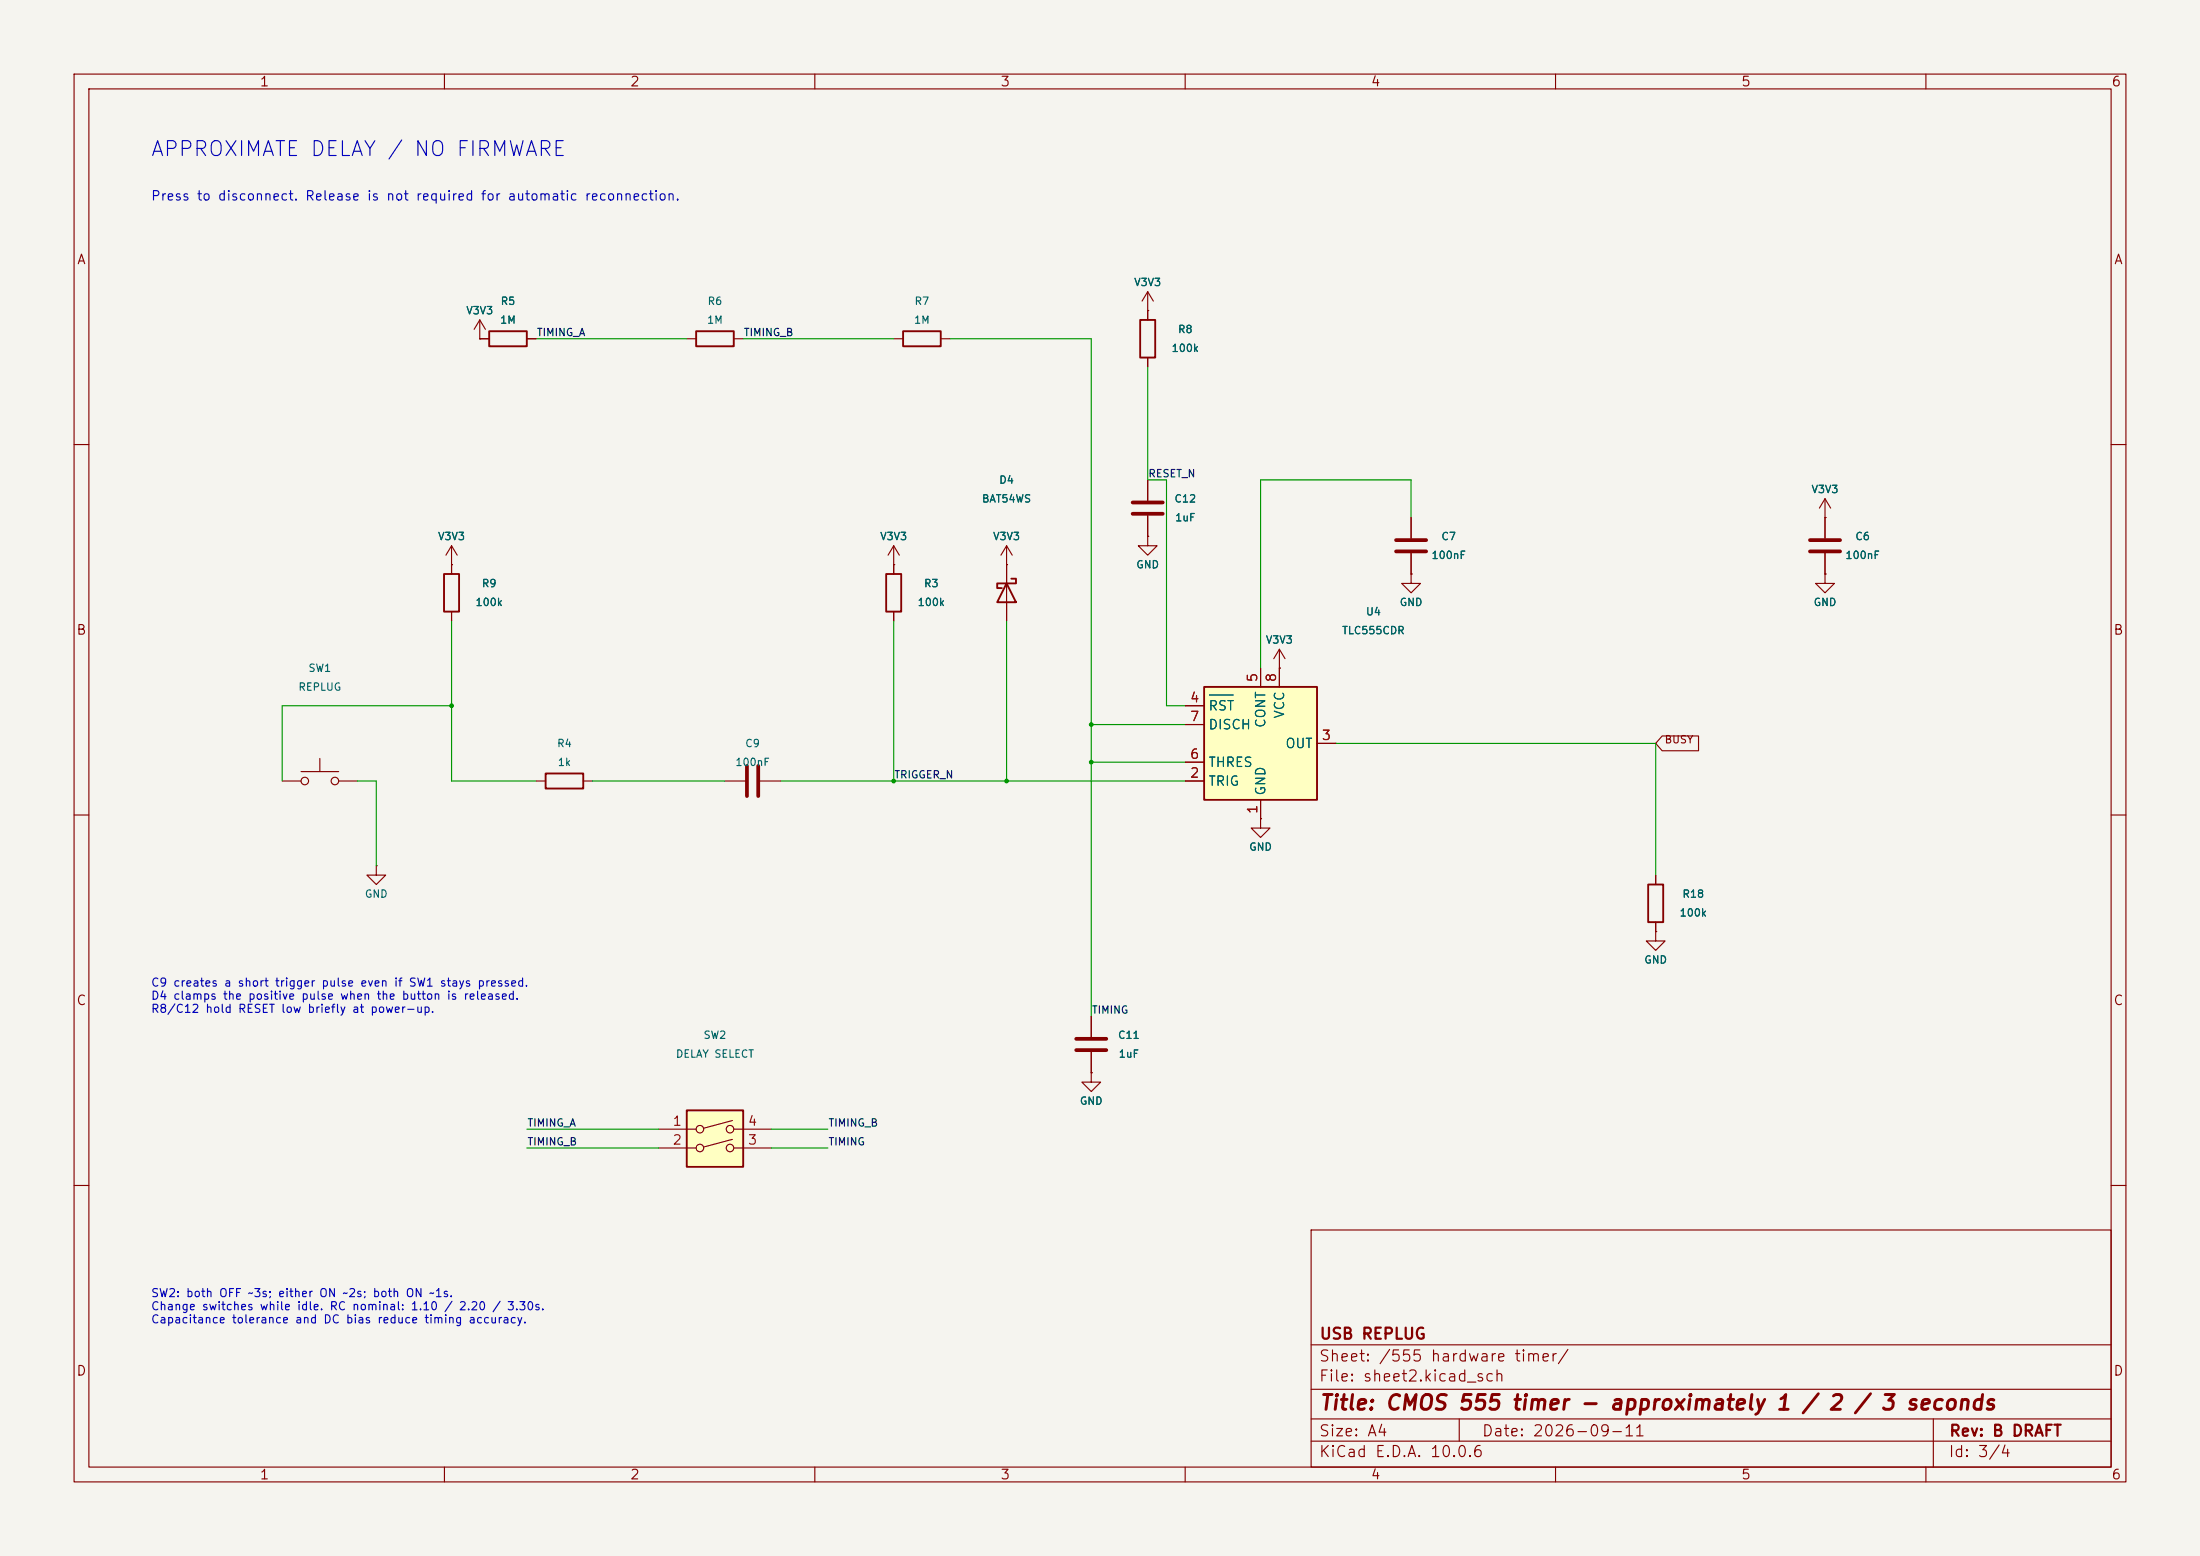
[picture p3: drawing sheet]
(kicad_sch (version 20250114) (generator "eeschema") (paper "A4") (title_block (title "CMOS 555 timer - approximately 1 / 2 / 3 seconds") (date "2026-09-11") (rev "B DRAFT") (company "USB REPLUG")) (lib_symbols (symbol "Timer:TLC555xD" (exclude_from_sim no) (in_bom yes) (on_board yes) (in_pos_files yes) (duplicate_pin_numbers_are_jumpers no) (symbol "TLC555xD_0_0" (pin power_in line (at 0 -10.16 90) (length 2.54) (name "GND" (effects (font (size 1.27 1.27)))) (number "1" (effects (font (size 1.27 1.27))))) (pin power_in line (at 2.54 10.16 270) (length 2.54) (name "VCC" (effects (font (size 1.27 1.27)))) (number "8" (effects (font (size 1.27 1.27)))))) (symbol "TLC555xD_0_1" (rectangle (start -7.62 7.62) (end 7.62 -7.62) (stroke (width 0.254) (type default)) (fill (type background)))) (symbol "TLC555xD_1_1" (pin input line (at -10.16 -5.08 0) (length 2.54) (name "TRIG" (effects (font (size 1.27 1.27)))) (number "2" (effects (font (size 1.27 1.27))))) (pin output line (at 10.16 0 180) (length 2.54) (name "OUT" (effects (font (size 1.27 1.27)))) (number "3" (effects (font (size 1.27 1.27))))) (pin input line (at -10.16 5.08 0) (length 2.54) (name "~{RST}" (effects (font (size 1.27 1.27)))) (number "4" (effects (font (size 1.27 1.27))))) (pin passive line (at 0 10.16 270) (length 2.54) (name "CONT" (effects (font (size 1.27 1.27)))) (number "5" (effects (font (size 1.27 1.27))))) (pin input line (at -10.16 -2.54 0) (length 2.54) (name "THRES" (effects (font (size 1.27 1.27)))) (number "6" (effects (font (size 1.27 1.27))))) (pin input line (at -10.16 2.54 0) (length 2.54) (name "DISCH" (effects (font (size 1.27 1.27)))) (number "7" (effects (font (size 1.27 1.27)))))) (embedded_fonts no) (property "Reference" "U" (at -10.16 8.89 0) (show_name no) (do_not_autoplace no) (effects (font (size 1.27 1.27)) (justify left))) (property "Value" "TLC555xD" (at 2.54 8.89 0) (show_name no) (do_not_autoplace no) (effects (font (size 1.27 1.27)) (justify left))) (property "Footprint" "Package_SO:SOIC-8_3.9x4.9mm_P1.27mm" (at 0 -24.13 0) (show_name no) (do_not_autoplace no) (hide yes) (effects (font (size 1.27 1.27)))) (property "Datasheet" "http://www.ti.com/lit/ds/symlink/tlc555.pdf" (at 0 -26.67 0) (show_name no) (do_not_autoplace no) (hide yes) (effects (font (size 1.27 1.27)))) (property "Description" "Single LinCMOS Timer, 555 compatible, SOIC-8" (at 0 -21.59 0) (show_name no) (do_not_autoplace no) (hide yes) (effects (font (size 1.27 1.27)))) (property "ki_keywords" "single timer 555" (at 0 0 0) (show_name no) (do_not_autoplace no) (hide yes) (effects (font (size 1.27 1.27)))) (property "ki_fp_filters" "SOIC*3.9x4.9mm*P1.27mm*" (at 0 0 0) (show_name no) (do_not_autoplace no) (hide yes) (effects (font (size 1.27 1.27))))) (symbol "Switch:SW_Push" (pin_numbers (hide yes)) (pin_names (offset 1.016) (hide yes)) (exclude_from_sim no) (in_bom yes) (on_board yes) (in_pos_files yes) (duplicate_pin_numbers_are_jumpers no) (property "Reference" "SW" (at 1.27 2.54 0) (show_name no) (do_not_autoplace no) (effects (font (size 1.27 1.27)) (justify left))) (property "Value" "SW_Push" (at 0 -1.524 0) (show_name no) (do_not_autoplace no) (effects (font (size 1.27 1.27)))) (property "Footprint" "" (at 0 5.08 0) (show_name no) (do_not_autoplace no) (hide yes) (effects (font (size 1.27 1.27)))) (property "Datasheet" "" (at 0 5.08 0) (show_name no) (do_not_autoplace no) (hide yes) (effects (font (size 1.27 1.27)))) (property "Description" "Push button switch, generic, two pins" (at 0 0 0) (show_name no) (do_not_autoplace no) (hide yes) (effects (font (size 1.27 1.27)))) (property "ki_keywords" "switch normally-open pushbutton push-button" (at 0 0 0) (show_name no) (do_not_autoplace no) (hide yes) (effects (font (size 1.27 1.27)))) (symbol "SW_Push_0_1" (circle (center -2.032 0) (radius 0.508) (stroke (width 0) (type default)) (fill (type none))) (polyline (pts (xy 0 1.27) (xy 0 3.048)) (stroke (width 0) (type default)) (fill (type none))) (circle (center 2.032 0) (radius 0.508) (stroke (width 0) (type default)) (fill (type none))) (polyline (pts (xy 2.54 1.27) (xy -2.54 1.27)) (stroke (width 0) (type default)) (fill (type none))) (pin passive line (at -5.08 0 0) (length 2.54) (name "1" (effects (font (size 1.27 1.27)))) (number "1" (effects (font (size 1.27 1.27))))) (pin passive line (at 5.08 0 180) (length 2.54) (name "2" (effects (font (size 1.27 1.27)))) (number "2" (effects (font (size 1.27 1.27)))))) (embedded_fonts no)) (symbol "Device:R" (pin_numbers (hide yes)) (pin_names (offset 0)) (exclude_from_sim no) (in_bom yes) (on_board yes) (in_pos_files yes) (duplicate_pin_numbers_are_jumpers no) (property "Reference" "R" (at 2.032 0 90) (show_name no) (do_not_autoplace no) (effects (font (size 1.27 1.27)))) (property "Value" "R" (at 0 0 90) (show_name no) (do_not_autoplace no) (effects (font (size 1.27 1.27)))) (property "Footprint" "" (at -1.778 0 90) (show_name no) (do_not_autoplace no) (hide yes) (effects (font (size 1.27 1.27)))) (property "Datasheet" "" (at 0 0 0) (show_name no) (do_not_autoplace no) (hide yes) (effects (font (size 1.27 1.27)))) (property "Description" "Resistor" (at 0 0 0) (show_name no) (do_not_autoplace no) (hide yes) (effects (font (size 1.27 1.27)))) (property "ki_keywords" "R res resistor" (at 0 0 0) (show_name no) (do_not_autoplace no) (hide yes) (effects (font (size 1.27 1.27)))) (property "ki_fp_filters" "R_*" (at 0 0 0) (show_name no) (do_not_autoplace no) (hide yes) (effects (font (size 1.27 1.27)))) (symbol "R_0_1" (rectangle (start -1.016 -2.54) (end 1.016 2.54) (stroke (width 0.254) (type default)) (fill (type none)))) (symbol "R_1_1" (pin passive line (at 0 3.81 270) (length 1.27) (name "" (effects (font (size 1.27 1.27)))) (number "1" (effects (font (size 1.27 1.27))))) (pin passive line (at 0 -3.81 90) (length 1.27) (name "" (effects (font (size 1.27 1.27)))) (number "2" (effects (font (size 1.27 1.27)))))) (embedded_fonts no)) (symbol "Device:C" (pin_numbers (hide yes)) (pin_names (offset 0.254)) (exclude_from_sim no) (in_bom yes) (on_board yes) (in_pos_files yes) (duplicate_pin_numbers_are_jumpers no) (property "Reference" "C" (at 0.635 2.54 0) (show_name no) (do_not_autoplace no) (effects (font (size 1.27 1.27)) (justify left))) (property "Value" "C" (at 0.635 -2.54 0) (show_name no) (do_not_autoplace no) (effects (font (size 1.27 1.27)) (justify left))) (property "Footprint" "" (at 0.9652 -3.81 0) (show_name no) (do_not_autoplace no) (hide yes) (effects (font (size 1.27 1.27)))) (property "Datasheet" "" (at 0 0 0) (show_name no) (do_not_autoplace no) (hide yes) (effects (font (size 1.27 1.27)))) (property "Description" "Unpolarized capacitor" (at 0 0 0) (show_name no) (do_not_autoplace no) (hide yes) (effects (font (size 1.27 1.27)))) (property "ki_keywords" "cap capacitor" (at 0 0 0) (show_name no) (do_not_autoplace no) (hide yes) (effects (font (size 1.27 1.27)))) (property "ki_fp_filters" "C_*" (at 0 0 0) (show_name no) (do_not_autoplace no) (hide yes) (effects (font (size 1.27 1.27)))) (symbol "C_0_1" (polyline (pts (xy -2.032 0.762) (xy 2.032 0.762)) (stroke (width 0.508) (type default)) (fill (type none))) (polyline (pts (xy -2.032 -0.762) (xy 2.032 -0.762)) (stroke (width 0.508) (type default)) (fill (type none)))) (symbol "C_1_1" (pin passive line (at 0 3.81 270) (length 2.794) (name "" (effects (font (size 1.27 1.27)))) (number "1" (effects (font (size 1.27 1.27))))) (pin passive line (at 0 -3.81 90) (length 2.794) (name "" (effects (font (size 1.27 1.27)))) (number "2" (effects (font (size 1.27 1.27)))))) (embedded_fonts no)) (symbol "Device:D_Schottky" (pin_numbers (hide yes)) (pin_names (offset 1.016) (hide yes)) (exclude_from_sim no) (in_bom yes) (on_board yes) (in_pos_files yes) (duplicate_pin_numbers_are_jumpers no) (property "Reference" "D" (at 0 2.54 0) (show_name no) (do_not_autoplace no) (effects (font (size 1.27 1.27)))) (property "Value" "D_Schottky" (at 0 -2.54 0) (show_name no) (do_not_autoplace no) (effects (font (size 1.27 1.27)))) (property "Footprint" "" (at 0 0 0) (show_name no) (do_not_autoplace no) (hide yes) (effects (font (size 1.27 1.27)))) (property "Datasheet" "" (at 0 0 0) (show_name no) (do_not_autoplace no) (hide yes) (effects (font (size 1.27 1.27)))) (property "Description" "Schottky diode" (at 0 0 0) (show_name no) (do_not_autoplace no) (hide yes) (effects (font (size 1.27 1.27)))) (property "ki_keywords" "diode Schottky" (at 0 0 0) (show_name no) (do_not_autoplace no) (hide yes) (effects (font (size 1.27 1.27)))) (property "ki_fp_filters" "TO-???* *_Diode_* *SingleDiode* D_*" (at 0 0 0) (show_name no) (do_not_autoplace no) (hide yes) (effects (font (size 1.27 1.27)))) (symbol "D_Schottky_0_1" (polyline (pts (xy -1.905 0.635) (xy -1.905 1.27) (xy -1.27 1.27) (xy -1.27 -1.27) (xy -0.635 -1.27) (xy -0.635 -0.635)) (stroke (width 0.254) (type default)) (fill (type none))) (polyline (pts (xy 1.27 1.27) (xy 1.27 -1.27) (xy -1.27 0) (xy 1.27 1.27)) (stroke (width 0.254) (type default)) (fill (type none))) (polyline (pts (xy 1.27 0) (xy -1.27 0)) (stroke (width 0) (type default)) (fill (type none)))) (symbol "D_Schottky_1_1" (pin passive line (at -3.81 0 0) (length 2.54) (name "K" (effects (font (size 1.27 1.27)))) (number "1" (effects (font (size 1.27 1.27))))) (pin passive line (at 3.81 0 180) (length 2.54) (name "A" (effects (font (size 1.27 1.27)))) (number "2" (effects (font (size 1.27 1.27)))))) (embedded_fonts no)) (symbol "Switch:SW_DIP_x02" (pin_names (offset 0) (hide yes)) (exclude_from_sim no) (in_bom yes) (on_board yes) (in_pos_files yes) (duplicate_pin_numbers_are_jumpers no) (property "Reference" "SW" (at 0 6.35 0) (show_name no) (do_not_autoplace no) (effects (font (size 1.27 1.27)))) (property "Value" "SW_DIP_x02" (at 0 -3.81 0) (show_name no) (do_not_autoplace no) (effects (font (size 1.27 1.27)))) (property "Footprint" "" (at 0 0 0) (show_name no) (do_not_autoplace no) (hide yes) (effects (font (size 1.27 1.27)))) (property "Datasheet" "" (at 0 0 0) (show_name no) (do_not_autoplace no) (hide yes) (effects (font (size 1.27 1.27)))) (property "Description" "2x DIP Switch, Single Pole Single Throw (SPST) switch, small symbol" (at 0 0 0) (show_name no) (do_not_autoplace no) (hide yes) (effects (font (size 1.27 1.27)))) (property "ki_keywords" "dip switch" (at 0 0 0) (show_name no) (do_not_autoplace no) (hide yes) (effects (font (size 1.27 1.27)))) (property "ki_fp_filters" "SW?DIP?x2*" (at 0 0 0) (show_name no) (do_not_autoplace no) (hide yes) (effects (font (size 1.27 1.27)))) (symbol "SW_DIP_x02_0_0" (circle (center -2.032 2.54) (radius 0.508) (stroke (width 0) (type default)) (fill (type none))) (circle (center -2.032 0) (radius 0.508) (stroke (width 0) (type default)) (fill (type none))) (polyline (pts (xy -1.524 2.667) (xy 2.3622 3.7084)) (stroke (width 0) (type default)) (fill (type none))) (polyline (pts (xy -1.524 0.127) (xy 2.3622 1.1684)) (stroke (width 0) (type default)) (fill (type none))) (circle (center 2.032 2.54) (radius 0.508) (stroke (width 0) (type default)) (fill (type none))) (circle (center 2.032 0) (radius 0.508) (stroke (width 0) (type default)) (fill (type none)))) (symbol "SW_DIP_x02_0_1" (rectangle (start -3.81 5.08) (end 3.81 -2.54) (stroke (width 0.254) (type default)) (fill (type background)))) (symbol "SW_DIP_x02_1_1" (pin passive line (at -7.62 2.54 0) (length 5.08) (name "" (effects (font (size 1.27 1.27)))) (number "1" (effects (font (size 1.27 1.27))))) (pin passive line (at -7.62 0 0) (length 5.08) (name "" (effects (font (size 1.27 1.27)))) (number "2" (effects (font (size 1.27 1.27))))) (pin passive line (at 7.62 0 180) (length 5.08) (name "" (effects (font (size 1.27 1.27)))) (number "3" (effects (font (size 1.27 1.27))))) (pin passive line (at 7.62 2.54 180) (length 5.08) (name "" (effects (font (size 1.27 1.27)))) (number "4" (effects (font (size 1.27 1.27)))))) (embedded_fonts no)) (symbol "power:VCC" (power global) (pin_numbers (hide yes)) (pin_names (offset 0) (hide yes)) (exclude_from_sim no) (in_bom yes) (on_board yes) (in_pos_files yes) (duplicate_pin_numbers_are_jumpers no) (property "Reference" "#PWR" (at 0 -3.81 0) (show_name no) (do_not_autoplace no) (hide yes) (effects (font (size 1.27 1.27)))) (property "Value" "VCC" (at 0 3.556 0) (show_name no) (do_not_autoplace no) (effects (font (size 1.27 1.27)))) (property "Footprint" "" (at 0 0 0) (show_name no) (do_not_autoplace no) (hide yes) (effects (font (size 1.27 1.27)))) (property "Datasheet" "" (at 0 0 0) (show_name no) (do_not_autoplace no) (hide yes) (effects (font (size 1.27 1.27)))) (property "Description" "Power symbol creates a global label with name \"VCC\"" (at 0 0 0) (show_name no) (do_not_autoplace no) (hide yes) (effects (font (size 1.27 1.27)))) (property "ki_keywords" "global power" (at 0 0 0) (show_name no) (do_not_autoplace no) (hide yes) (effects (font (size 1.27 1.27)))) (symbol "VCC_0_1" (polyline (pts (xy -0.762 1.27) (xy 0 2.54)) (stroke (width 0) (type default)) (fill (type none))) (polyline (pts (xy 0 2.54) (xy 0.762 1.27)) (stroke (width 0) (type default)) (fill (type none))) (polyline (pts (xy 0 0) (xy 0 2.54)) (stroke (width 0) (type default)) (fill (type none)))) (symbol "VCC_1_1" (pin power_in line (at 0 0 90) (length 0) (name "" (effects (font (size 1.27 1.27)))) (number "1" (effects (font (size 1.27 1.27)))))) (embedded_fonts no)) (symbol "power:GND" (power global) (pin_numbers (hide yes)) (pin_names (offset 0) (hide yes)) (exclude_from_sim no) (in_bom yes) (on_board yes) (in_pos_files yes) (duplicate_pin_numbers_are_jumpers no) (property "Reference" "#PWR" (at 0 -6.35 0) (show_name no) (do_not_autoplace no) (hide yes) (effects (font (size 1.27 1.27)))) (property "Value" "GND" (at 0 -3.81 0) (show_name no) (do_not_autoplace no) (effects (font (size 1.27 1.27)))) (property "Footprint" "" (at 0 0 0) (show_name no) (do_not_autoplace no) (hide yes) (effects (font (size 1.27 1.27)))) (property "Datasheet" "" (at 0 0 0) (show_name no) (do_not_autoplace no) (hide yes) (effects (font (size 1.27 1.27)))) (property "Description" "Power symbol creates a global label with name \"GND\" , ground" (at 0 0 0) (show_name no) (do_not_autoplace no) (hide yes) (effects (font (size 1.27 1.27)))) (property "ki_keywords" "global power" (at 0 0 0) (show_name no) (do_not_autoplace no) (hide yes) (effects (font (size 1.27 1.27)))) (symbol "GND_0_1" (polyline (pts (xy 0 0) (xy 0 -1.27) (xy 1.27 -1.27) (xy 0 -2.54) (xy -1.27 -1.27) (xy 0 -1.27)) (stroke (width 0) (type default)) (fill (type none)))) (symbol "GND_1_1" (pin power_in line (at 0 0 270) (length 0) (name "" (effects (font (size 1.27 1.27)))) (number "1" (effects (font (size 1.27 1.27)))))) (embedded_fonts no))) (symbol (lib_id "Timer:TLC555xD") (at 170.18 100.33 0) (unit 1) (in_bom yes) (on_board yes) (dnp no) (property "Reference" "U4" (at 185.42000000000002 82.55 0) (effects (font (size 1.0 1.0)))) (property "Value" "TLC555CDR" (at 185.42000000000002 85.09 0) (effects (font (size 1.0 1.0)))) (property "Footprint" "Package_SO:SOIC-8_3.9x4.9mm_P1.27mm" (at 170.18 100.33 0) (effects (font (size 1.0 1.0)) (hide yes))) (property "Datasheet" "https://www.ti.com/lit/ds/symlink/tlc555.pdf" (at 170.18 100.33 0) (effects (font (size 1.0 1.0)) (hide yes))) (property "MPN" "TLC555CDR" (at 170.18 100.33 0) (effects (font (size 1.0 1.0)) (hide yes))) (property "Manufacturer" "Texas Instruments" (at 170.18 100.33 0) (effects (font (size 1.0 1.0)) (hide yes))) (property "LCSC" "C6986" (at 170.18 100.33 0) (effects (font (size 1.0 1.0)) (hide yes)))) (symbol (lib_id "Switch:SW_Push") (at 43.18 105.41 0) (unit 1) (in_bom yes) (on_board yes) (dnp no) (property "Reference" "SW1" (at 43.18 90.17 0) (effects (font (size 1.0 1.0)))) (property "Value" "REPLUG" (at 43.18 92.71 0) (effects (font (size 1.0 1.0)))) (property "Footprint" "Button_Switch_SMD:SW_SPST_PTS645Sx43SMTR92" (at 43.18 105.41 0) (effects (font (size 1.0 1.0)) (hide yes))) (property "Datasheet" "https://www.ckswitches.com/media/1471/pts645.pdf" (at 43.18 105.41 0) (effects (font (size 1.0 1.0)) (hide yes))) (property "MPN" "PTS645SM43SMTR92 LFS" (at 43.18 105.41 0) (effects (font (size 1.0 1.0)) (hide yes))) (property "Manufacturer" "C&K" (at 43.18 105.41 0) (effects (font (size 1.0 1.0)) (hide yes))) (property "LCSC" "C221880" (at 43.18 105.41 0) (effects (font (size 1.0 1.0)) (hide yes)))) (symbol (lib_id "Device:R") (at 60.96 80.01 0) (unit 1) (in_bom yes) (on_board yes) (dnp no) (property "Reference" "R9" (at 66.04 78.74000000000001 0) (effects (font (size 1.0 1.0)))) (property "Value" "100k" (at 66.04 81.28 0) (effects (font (size 1.0 1.0)))) (property "Footprint" "Resistor_SMD:R_0603_1608Metric" (at 60.96 80.01 0) (effects (font (size 1.0 1.0)) (hide yes))) (property "Datasheet" "https://www.lcsc.com/datasheet/C25803.pdf" (at 60.96 80.01 0) (effects (font (size 1.0 1.0)) (hide yes))) (property "MPN" "0603WAF1003T5E" (at 60.96 80.01 0) (effects (font (size 1.0 1.0)) (hide yes))) (property "Manufacturer" "UNI-ROYAL" (at 60.96 80.01 0) (effects (font (size 1.0 1.0)) (hide yes))) (property "LCSC" "C25803" (at 60.96 80.01 0) (effects (font (size 1.0 1.0)) (hide yes)))) (symbol (lib_id "Device:R") (at 76.2 105.41 90) (unit 1) (in_bom yes) (on_board yes) (dnp no) (property "Reference" "R4" (at 76.2 100.33 90) (effects (font (size 1.0 1.0)))) (property "Value" "1k" (at 76.2 102.86999999999999 90) (effects (font (size 1.0 1.0)))) (property "Footprint" "Resistor_SMD:R_0603_1608Metric" (at 76.2 105.41 90) (effects (font (size 1.0 1.0)) (hide yes))) (property "Datasheet" "https://www.lcsc.com/datasheet/C21190.pdf" (at 76.2 105.41 90) (effects (font (size 1.0 1.0)) (hide yes))) (property "MPN" "0603WAF1001T5E" (at 76.2 105.41 90) (effects (font (size 1.0 1.0)) (hide yes))) (property "Manufacturer" "UNI-ROYAL" (at 76.2 105.41 90) (effects (font (size 1.0 1.0)) (hide yes))) (property "LCSC" "C21190" (at 76.2 105.41 90) (effects (font (size 1.0 1.0)) (hide yes)))) (symbol (lib_id "Device:C") (at 101.6 105.41 90) (unit 1) (in_bom yes) (on_board yes) (dnp no) (property "Reference" "C9" (at 101.6 100.33 90) (effects (font (size 1.0 1.0)))) (property "Value" "100nF" (at 101.6 102.86999999999999 90) (effects (font (size 1.0 1.0)))) (property "Footprint" "Capacitor_SMD:C_0603_1608Metric" (at 101.6 105.41 90) (effects (font (size 1.0 1.0)) (hide yes))) (property "Datasheet" "https://www.lcsc.com/datasheet/C14663.pdf" (at 101.6 105.41 90) (effects (font (size 1.0 1.0)) (hide yes))) (property "MPN" "CC0603KRX7R9BB104" (at 101.6 105.41 90) (effects (font (size 1.0 1.0)) (hide yes))) (property "Manufacturer" "YAGEO" (at 101.6 105.41 90) (effects (font (size 1.0 1.0)) (hide yes))) (property "LCSC" "C14663" (at 101.6 105.41 90) (effects (font (size 1.0 1.0)) (hide yes)))) (symbol (lib_id "Device:R") (at 120.65 80.01 0) (unit 1) (in_bom yes) (on_board yes) (dnp no) (property "Reference" "R3" (at 125.73 78.74000000000001 0) (effects (font (size 1.0 1.0)))) (property "Value" "100k" (at 125.73 81.28 0) (effects (font (size 1.0 1.0)))) (property "Footprint" "Resistor_SMD:R_0603_1608Metric" (at 120.65 80.01 0) (effects (font (size 1.0 1.0)) (hide yes))) (property "Datasheet" "https://www.lcsc.com/datasheet/C25803.pdf" (at 120.65 80.01 0) (effects (font (size 1.0 1.0)) (hide yes))) (property "MPN" "0603WAF1003T5E" (at 120.65 80.01 0) (effects (font (size 1.0 1.0)) (hide yes))) (property "Manufacturer" "UNI-ROYAL" (at 120.65 80.01 0) (effects (font (size 1.0 1.0)) (hide yes))) (property "LCSC" "C25803" (at 120.65 80.01 0) (effects (font (size 1.0 1.0)) (hide yes)))) (symbol (lib_id "Device:D_Schottky") (at 135.89 80.01 270) (unit 1) (in_bom yes) (on_board yes) (dnp no) (property "Reference" "D4" (at 135.89 64.77000000000001 270) (effects (font (size 1.0 1.0)))) (property "Value" "BAT54WS" (at 135.89 67.31 270) (effects (font (size 1.0 1.0)))) (property "Footprint" "Diode_SMD:D_SOD-323" (at 135.89 80.01 270) (effects (font (size 1.0 1.0)) (hide yes))) (property "Datasheet" "https://www.diodes.com/datasheet/download/BAT54WS.pdf" (at 135.89 80.01 270) (effects (font (size 1.0 1.0)) (hide yes))) (property "MPN" "BAT54WS-7-F" (at 135.89 80.01 270) (effects (font (size 1.0 1.0)) (hide yes))) (property "Manufacturer" "Diodes Incorporated" (at 135.89 80.01 270) (effects (font (size 1.0 1.0)) (hide yes))) (property "LCSC" "C124205" (at 135.89 80.01 270) (effects (font (size 1.0 1.0)) (hide yes)))) (symbol (lib_id "Device:R") (at 154.94 45.72 0) (unit 1) (in_bom yes) (on_board yes) (dnp no) (property "Reference" "R8" (at 160.02 44.449999999999996 0) (effects (font (size 1.0 1.0)))) (property "Value" "100k" (at 160.02 46.99 0) (effects (font (size 1.0 1.0)))) (property "Footprint" "Resistor_SMD:R_0603_1608Metric" (at 154.94 45.72 0) (effects (font (size 1.0 1.0)) (hide yes))) (property "Datasheet" "https://www.lcsc.com/datasheet/C25803.pdf" (at 154.94 45.72 0) (effects (font (size 1.0 1.0)) (hide yes))) (property "MPN" "0603WAF1003T5E" (at 154.94 45.72 0) (effects (font (size 1.0 1.0)) (hide yes))) (property "Manufacturer" "UNI-ROYAL" (at 154.94 45.72 0) (effects (font (size 1.0 1.0)) (hide yes))) (property "LCSC" "C25803" (at 154.94 45.72 0) (effects (font (size 1.0 1.0)) (hide yes)))) (symbol (lib_id "Device:C") (at 154.94 68.58 0) (unit 1) (in_bom yes) (on_board yes) (dnp no) (property "Reference" "C12" (at 160.02 67.31 0) (effects (font (size 1.0 1.0)))) (property "Value" "1uF" (at 160.02 69.85 0) (effects (font (size 1.0 1.0)))) (property "Footprint" "Capacitor_SMD:C_0603_1608Metric" (at 154.94 68.58 0) (effects (font (size 1.0 1.0)) (hide yes))) (property "Datasheet" "https://www.lcsc.com/datasheet/C15849.pdf" (at 154.94 68.58 0) (effects (font (size 1.0 1.0)) (hide yes))) (property "MPN" "CL10A105KB8NNNC" (at 154.94 68.58 0) (effects (font (size 1.0 1.0)) (hide yes))) (property "Manufacturer" "Samsung Electro-Mechanics" (at 154.94 68.58 0) (effects (font (size 1.0 1.0)) (hide yes))) (property "LCSC" "C15849" (at 154.94 68.58 0) (effects (font (size 1.0 1.0)) (hide yes)))) (symbol (lib_id "Device:C") (at 190.5 73.66 0) (unit 1) (in_bom yes) (on_board yes) (dnp no) (property "Reference" "C7" (at 195.58 72.39 0) (effects (font (size 1.0 1.0)))) (property "Value" "100nF" (at 195.58 74.92999999999999 0) (effects (font (size 1.0 1.0)))) (property "Footprint" "Capacitor_SMD:C_0603_1608Metric" (at 190.5 73.66 0) (effects (font (size 1.0 1.0)) (hide yes))) (property "Datasheet" "https://www.lcsc.com/datasheet/C14663.pdf" (at 190.5 73.66 0) (effects (font (size 1.0 1.0)) (hide yes))) (property "MPN" "CC0603KRX7R9BB104" (at 190.5 73.66 0) (effects (font (size 1.0 1.0)) (hide yes))) (property "Manufacturer" "YAGEO" (at 190.5 73.66 0) (effects (font (size 1.0 1.0)) (hide yes))) (property "LCSC" "C14663" (at 190.5 73.66 0) (effects (font (size 1.0 1.0)) (hide yes)))) (symbol (lib_id "Device:C") (at 246.38 73.66 0) (unit 1) (in_bom yes) (on_board yes) (dnp no) (property "Reference" "C6" (at 251.46 72.39 0) (effects (font (size 1.0 1.0)))) (property "Value" "100nF" (at 251.46 74.92999999999999 0) (effects (font (size 1.0 1.0)))) (property "Footprint" "Capacitor_SMD:C_0603_1608Metric" (at 246.38 73.66 0) (effects (font (size 1.0 1.0)) (hide yes))) (property "Datasheet" "https://www.lcsc.com/datasheet/C14663.pdf" (at 246.38 73.66 0) (effects (font (size 1.0 1.0)) (hide yes))) (property "MPN" "CC0603KRX7R9BB104" (at 246.38 73.66 0) (effects (font (size 1.0 1.0)) (hide yes))) (property "Manufacturer" "YAGEO" (at 246.38 73.66 0) (effects (font (size 1.0 1.0)) (hide yes))) (property "LCSC" "C14663" (at 246.38 73.66 0) (effects (font (size 1.0 1.0)) (hide yes)))) (symbol (lib_id "Device:R") (at 223.52 121.92 0) (unit 1) (in_bom yes) (on_board yes) (dnp no) (property "Reference" "R18" (at 228.60000000000002 120.65 0) (effects (font (size 1.0 1.0)))) (property "Value" "100k" (at 228.60000000000002 123.19 0) (effects (font (size 1.0 1.0)))) (property "Footprint" "Resistor_SMD:R_0603_1608Metric" (at 223.52 121.92 0) (effects (font (size 1.0 1.0)) (hide yes))) (property "Datasheet" "https://www.lcsc.com/datasheet/C25803.pdf" (at 223.52 121.92 0) (effects (font (size 1.0 1.0)) (hide yes))) (property "MPN" "0603WAF1003T5E" (at 223.52 121.92 0) (effects (font (size 1.0 1.0)) (hide yes))) (property "Manufacturer" "UNI-ROYAL" (at 223.52 121.92 0) (effects (font (size 1.0 1.0)) (hide yes))) (property "LCSC" "C25803" (at 223.52 121.92 0) (effects (font (size 1.0 1.0)) (hide yes)))) (symbol (lib_id "Device:C") (at 147.32 140.97 0) (unit 1) (in_bom yes) (on_board yes) (dnp no) (property "Reference" "C11" (at 152.4 139.7 0) (effects (font (size 1.0 1.0)))) (property "Value" "1uF" (at 152.4 142.24 0) (effects (font (size 1.0 1.0)))) (property "Footprint" "Capacitor_SMD:C_0603_1608Metric" (at 147.32 140.97 0) (effects (font (size 1.0 1.0)) (hide yes))) (property "Datasheet" "https://www.lcsc.com/datasheet/C15849.pdf" (at 147.32 140.97 0) (effects (font (size 1.0 1.0)) (hide yes))) (property "MPN" "CL10A105KB8NNNC" (at 147.32 140.97 0) (effects (font (size 1.0 1.0)) (hide yes))) (property "Manufacturer" "Samsung Electro-Mechanics" (at 147.32 140.97 0) (effects (font (size 1.0 1.0)) (hide yes))) (property "LCSC" "C15849" (at 147.32 140.97 0) (effects (font (size 1.0 1.0)) (hide yes)))) (symbol (lib_id "Device:R") (at 68.58 45.72 90) (unit 1) (in_bom yes) (on_board yes) (dnp no) (property "Reference" "R5" (at 68.58 40.64 90) (effects (font (size 1.0 1.0)))) (property "Value" "1M" (at 68.58 43.18 90) (effects (font (size 1.0 1.0)))) (property "Footprint" "Resistor_SMD:R_0603_1608Metric" (at 68.58 45.72 90) (effects (font (size 1.0 1.0)) (hide yes))) (property "Datasheet" "https://www.lcsc.com/datasheet/C22935.pdf" (at 68.58 45.72 90) (effects (font (size 1.0 1.0)) (hide yes))) (property "MPN" "0603WAF1004T5E" (at 68.58 45.72 90) (effects (font (size 1.0 1.0)) (hide yes))) (property "Manufacturer" "UNI-ROYAL" (at 68.58 45.72 90) (effects (font (size 1.0 1.0)) (hide yes))) (property "LCSC" "C22935" (at 68.58 45.72 90) (effects (font (size 1.0 1.0)) (hide yes)))) (symbol (lib_id "Device:R") (at 96.52 45.72 90) (unit 1) (in_bom yes) (on_board yes) (dnp no) (property "Reference" "R6" (at 96.52 40.64 90) (effects (font (size 1.0 1.0)))) (property "Value" "1M" (at 96.52 43.18 90) (effects (font (size 1.0 1.0)))) (property "Footprint" "Resistor_SMD:R_0603_1608Metric" (at 96.52 45.72 90) (effects (font (size 1.0 1.0)) (hide yes))) (property "Datasheet" "https://www.lcsc.com/datasheet/C22935.pdf" (at 96.52 45.72 90) (effects (font (size 1.0 1.0)) (hide yes))) (property "MPN" "0603WAF1004T5E" (at 96.52 45.72 90) (effects (font (size 1.0 1.0)) (hide yes))) (property "Manufacturer" "UNI-ROYAL" (at 96.52 45.72 90) (effects (font (size 1.0 1.0)) (hide yes))) (property "LCSC" "C22935" (at 96.52 45.72 90) (effects (font (size 1.0 1.0)) (hide yes)))) (symbol (lib_id "Device:R") (at 124.46 45.72 90) (unit 1) (in_bom yes) (on_board yes) (dnp no) (property "Reference" "R7" (at 124.46 40.64 90) (effects (font (size 1.0 1.0)))) (property "Value" "1M" (at 124.46 43.18 90) (effects (font (size 1.0 1.0)))) (property "Footprint" "Resistor_SMD:R_0603_1608Metric" (at 124.46 45.72 90) (effects (font (size 1.0 1.0)) (hide yes))) (property "Datasheet" "https://www.lcsc.com/datasheet/C22935.pdf" (at 124.46 45.72 90) (effects (font (size 1.0 1.0)) (hide yes))) (property "MPN" "0603WAF1004T5E" (at 124.46 45.72 90) (effects (font (size 1.0 1.0)) (hide yes))) (property "Manufacturer" "UNI-ROYAL" (at 124.46 45.72 90) (effects (font (size 1.0 1.0)) (hide yes))) (property "LCSC" "C22935" (at 124.46 45.72 90) (effects (font (size 1.0 1.0)) (hide yes)))) (symbol (lib_id "Switch:SW_DIP_x02") (at 96.52 154.94 0) (unit 1) (in_bom yes) (on_board yes) (dnp no) (property "Reference" "SW2" (at 96.52 139.7 0) (effects (font (size 1.0 1.0)))) (property "Value" "DELAY SELECT" (at 96.52 142.24 0) (effects (font (size 1.0 1.0)))) (property "Footprint" "ReplugB:SHOUHAN_1.27-2P_TPPT" (at 96.52 154.94 0) (effects (font (size 1.0 1.0)) (hide yes))) (property "Datasheet" "https://www.lcsc.com/datasheet/C7421516.pdf" (at 96.52 154.94 0) (effects (font (size 1.0 1.0)) (hide yes))) (property "MPN" "1.27-2P TPPT" (at 96.52 154.94 0) (effects (font (size 1.0 1.0)) (hide yes))) (property "Manufacturer" "SHOUHAN" (at 96.52 154.94 0) (effects (font (size 1.0 1.0)) (hide yes))) (property "LCSC" "C7421516" (at 96.52 154.94 0) (effects (font (size 1.0 1.0)) (hide yes)))) (text "APPROXIMATE DELAY / NO FIRMWARE" (at 20.32 20.32 0) (effects (font (size 2 2)) (justify left))) (text "Press to disconnect. Release is not required for automatic reconnection." (at 20.32 26.67 0) (effects (font (size 1.27 1.27)) (justify left))) (symbol (lib_id "power:VCC") (at 64.77 45.72 0) (unit 1) (in_bom no) (on_board yes) (property "Reference" "#PWR22" (at 64.77 45.72 0) (effects (font (size 1 1)) (hide yes))) (property "Value" "V3V3" (at 64.77 41.91 0) (effects (font (size 1 1))))) (symbol (lib_id "power:GND") (at 147.32 144.78 0) (unit 1) (in_bom no) (on_board yes) (property "Reference" "#PWR23" (at 147.32 144.78 0) (effects (font (size 1 1)) (hide yes))) (property "Value" "GND" (at 147.32 148.59 0) (effects (font (size 1 1))))) (label "TIMING" (at 147.32 137.16 0) (effects (font (size 1 1)) (justify left bottom))) (label "TIMING_A" (at 72.39 45.72 0) (effects (font (size 1 1)) (justify left bottom))) (label "TIMING_B" (at 100.33 45.72 0) (effects (font (size 1 1)) (justify left bottom))) (label "TIMING_A" (at 71.12 152.4 0) (effects (font (size 1 1)) (justify left bottom))) (label "TIMING_B" (at 111.76 152.4 0) (effects (font (size 1 1)) (justify left bottom))) (label "TIMING_B" (at 71.12 154.94 0) (effects (font (size 1 1)) (justify left bottom))) (label "TIMING" (at 111.76 154.94 0) (effects (font (size 1 1)) (justify left bottom))) (text "SW2: both OFF ~3s; either ON ~2s; both ON ~1s.\nChange switches while idle. RC nominal: 1.10 / 2.20 / 3.30s.\nCapacitance tolerance and DC bias reduce timing accuracy." (at 20.32 176.53 0) (effects (font (size 1.1 1.1)) (justify left))) (symbol (lib_id "power:VCC") (at 60.96 76.2 0) (unit 1) (in_bom no) (on_board yes) (property "Reference" "#PWR212" (at 60.96 76.2 0) (effects (font (size 1 1)) (hide yes))) (property "Value" "V3V3" (at 60.96 72.39 0) (effects (font (size 1 1))))) (symbol (lib_id "power:GND") (at 50.8 116.84 0) (unit 1) (in_bom no) (on_board yes) (property "Reference" "#PWR213" (at 50.8 116.84 0) (effects (font (size 1 1)) (hide yes))) (property "Value" "GND" (at 50.8 120.65 0) (effects (font (size 1 1))))) (symbol (lib_id "power:VCC") (at 120.65 76.2 0) (unit 1) (in_bom no) (on_board yes) (property "Reference" "#PWR214" (at 120.65 76.2 0) (effects (font (size 1 1)) (hide yes))) (property "Value" "V3V3" (at 120.65 72.39 0) (effects (font (size 1 1))))) (symbol (lib_id "power:VCC") (at 135.89 76.2 0) (unit 1) (in_bom no) (on_board yes) (property "Reference" "#PWR215" (at 135.89 76.2 0) (effects (font (size 1 1)) (hide yes))) (property "Value" "V3V3" (at 135.89 72.39 0) (effects (font (size 1 1))))) (label "TRIGGER_N" (at 120.65 105.41 0) (effects (font (size 1 1)) (justify left bottom))) (symbol (lib_id "power:VCC") (at 154.94 41.91 0) (unit 1) (in_bom no) (on_board yes) (property "Reference" "#PWR217" (at 154.94 41.91 0) (effects (font (size 1 1)) (hide yes))) (property "Value" "V3V3" (at 154.94 38.099999999999994 0) (effects (font (size 1 1))))) (symbol (lib_id "power:GND") (at 154.94 72.39 0) (unit 1) (in_bom no) (on_board yes) (property "Reference" "#PWR218" (at 154.94 72.39 0) (effects (font (size 1 1)) (hide yes))) (property "Value" "GND" (at 154.94 76.2 0) (effects (font (size 1 1))))) (label "RESET_N" (at 154.94 64.77 0) (effects (font (size 1 1)) (justify left bottom))) (symbol (lib_id "power:GND") (at 190.5 77.47 0) (unit 1) (in_bom no) (on_board yes) (property "Reference" "#PWR220" (at 190.5 77.47 0) (effects (font (size 1 1)) (hide yes))) (property "Value" "GND" (at 190.5 81.28 0) (effects (font (size 1 1))))) (symbol (lib_id "power:VCC") (at 172.72 90.17 0) (unit 1) (in_bom no) (on_board yes) (property "Reference" "#PWR221" (at 172.72 90.17 0) (effects (font (size 1 1)) (hide yes))) (property "Value" "V3V3" (at 172.72 86.36 0) (effects (font (size 1 1))))) (symbol (lib_id "power:GND") (at 170.18 110.49 0) (unit 1) (in_bom no) (on_board yes) (property "Reference" "#PWR222" (at 170.18 110.49 0) (effects (font (size 1 1)) (hide yes))) (property "Value" "GND" (at 170.18 114.3 0) (effects (font (size 1 1))))) (symbol (lib_id "power:VCC") (at 246.38 69.85 0) (unit 1) (in_bom no) (on_board yes) (property "Reference" "#PWR223" (at 246.38 69.85 0) (effects (font (size 1 1)) (hide yes))) (property "Value" "V3V3" (at 246.38 66.03999999999999 0) (effects (font (size 1 1))))) (symbol (lib_id "power:GND") (at 246.38 77.47 0) (unit 1) (in_bom no) (on_board yes) (property "Reference" "#PWR224" (at 246.38 77.47 0) (effects (font (size 1 1)) (hide yes))) (property "Value" "GND" (at 246.38 81.28 0) (effects (font (size 1 1))))) (global_label "BUSY" (shape input) (at 223.52 100.33 0) (effects (font (size 1 1)) (justify left bottom))) (symbol (lib_id "power:GND") (at 223.52 125.73 0) (unit 1) (in_bom no) (on_board yes) (property "Reference" "#PWR226" (at 223.52 125.73 0) (effects (font (size 1 1)) (hide yes))) (property "Value" "GND" (at 223.52 129.54 0) (effects (font (size 1 1))))) (text "C9 creates a short trigger pulse even if SW1 stays pressed.\nD4 clamps the positive pulse when the button is released.\nR8/C12 hold RESET low briefly at power-up." (at 20.32 134.62 0) (effects (font (size 1.1 1.1)) (justify left))) (wire (pts (xy 38.1 95.25) (xy 38.1 105.41)) (stroke (width 0.1524) (type default))) (wire (pts (xy 38.1 95.25) (xy 60.96 95.25)) (stroke (width 0.1524) (type default))) (wire (pts (xy 48.26 105.41) (xy 50.8 105.41)) (stroke (width 0.1524) (type default))) (wire (pts (xy 50.8 105.41) (xy 50.8 116.84)) (stroke (width 0.1524) (type default))) (wire (pts (xy 60.96 83.82) (xy 60.96 95.25)) (stroke (width 0.1524) (type default))) (wire (pts (xy 60.96 95.25) (xy 60.96 105.41)) (stroke (width 0.1524) (type default))) (wire (pts (xy 60.96 105.41) (xy 72.39 105.41)) (stroke (width 0.1524) (type default))) (wire (pts (xy 71.12 152.4) (xy 88.9 152.4)) (stroke (width 0.1524) (type default))) (wire (pts (xy 71.12 154.94) (xy 88.9 154.94)) (stroke (width 0.1524) (type default))) (wire (pts (xy 72.39 45.72) (xy 92.71 45.72)) (stroke (width 0.1524) (type default))) (wire (pts (xy 80.01 105.41) (xy 97.79 105.41)) (stroke (width 0.1524) (type default))) (wire (pts (xy 100.33 45.72) (xy 120.65 45.72)) (stroke (width 0.1524) (type default))) (wire (pts (xy 104.14 152.4) (xy 111.76 152.4)) (stroke (width 0.1524) (type default))) (wire (pts (xy 104.14 154.94) (xy 111.76 154.94)) (stroke (width 0.1524) (type default))) (wire (pts (xy 105.41 105.41) (xy 120.65 105.41)) (stroke (width 0.1524) (type default))) (wire (pts (xy 120.65 83.82) (xy 120.65 105.41)) (stroke (width 0.1524) (type default))) (wire (pts (xy 120.65 105.41) (xy 135.89 105.41)) (stroke (width 0.1524) (type default))) (wire (pts (xy 128.27 45.72) (xy 147.32 45.72)) (stroke (width 0.1524) (type default))) (wire (pts (xy 135.89 83.82) (xy 135.89 105.41)) (stroke (width 0.1524) (type default))) (wire (pts (xy 135.89 105.41) (xy 160.02 105.41)) (stroke (width 0.1524) (type default))) (wire (pts (xy 147.32 45.72) (xy 147.32 97.79)) (stroke (width 0.1524) (type default))) (wire (pts (xy 147.32 97.79) (xy 147.32 102.87)) (stroke (width 0.1524) (type default))) (wire (pts (xy 147.32 97.79) (xy 160.02 97.79)) (stroke (width 0.1524) (type default))) (wire (pts (xy 147.32 102.87) (xy 147.32 137.16)) (stroke (width 0.1524) (type default))) (wire (pts (xy 147.32 102.87) (xy 160.02 102.87)) (stroke (width 0.1524) (type default))) (wire (pts (xy 154.94 49.53) (xy 154.94 64.77)) (stroke (width 0.1524) (type default))) (wire (pts (xy 154.94 64.77) (xy 157.48 64.77)) (stroke (width 0.1524) (type default))) (wire (pts (xy 157.48 64.77) (xy 157.48 95.25)) (stroke (width 0.1524) (type default))) (wire (pts (xy 157.48 95.25) (xy 160.02 95.25)) (stroke (width 0.1524) (type default))) (wire (pts (xy 170.18 64.77) (xy 170.18 90.17)) (stroke (width 0.1524) (type default))) (wire (pts (xy 170.18 64.77) (xy 190.5 64.77)) (stroke (width 0.1524) (type default))) (wire (pts (xy 180.34 100.33) (xy 223.52 100.33)) (stroke (width 0.1524) (type default))) (wire (pts (xy 190.5 64.77) (xy 190.5 69.85)) (stroke (width 0.1524) (type default))) (wire (pts (xy 223.52 100.33) (xy 223.52 118.11)) (stroke (width 0.1524) (type default))) (junction (at 60.96 95.25) (diameter 0.508) (color 0 0 0 0)) (junction (at 120.65 105.41) (diameter 0.508) (color 0 0 0 0)) (junction (at 135.89 105.41) (diameter 0.508) (color 0 0 0 0)) (junction (at 147.32 97.79) (diameter 0.508) (color 0 0 0 0)) (junction (at 147.32 102.87) (diameter 0.508) (color 0 0 0 0)))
